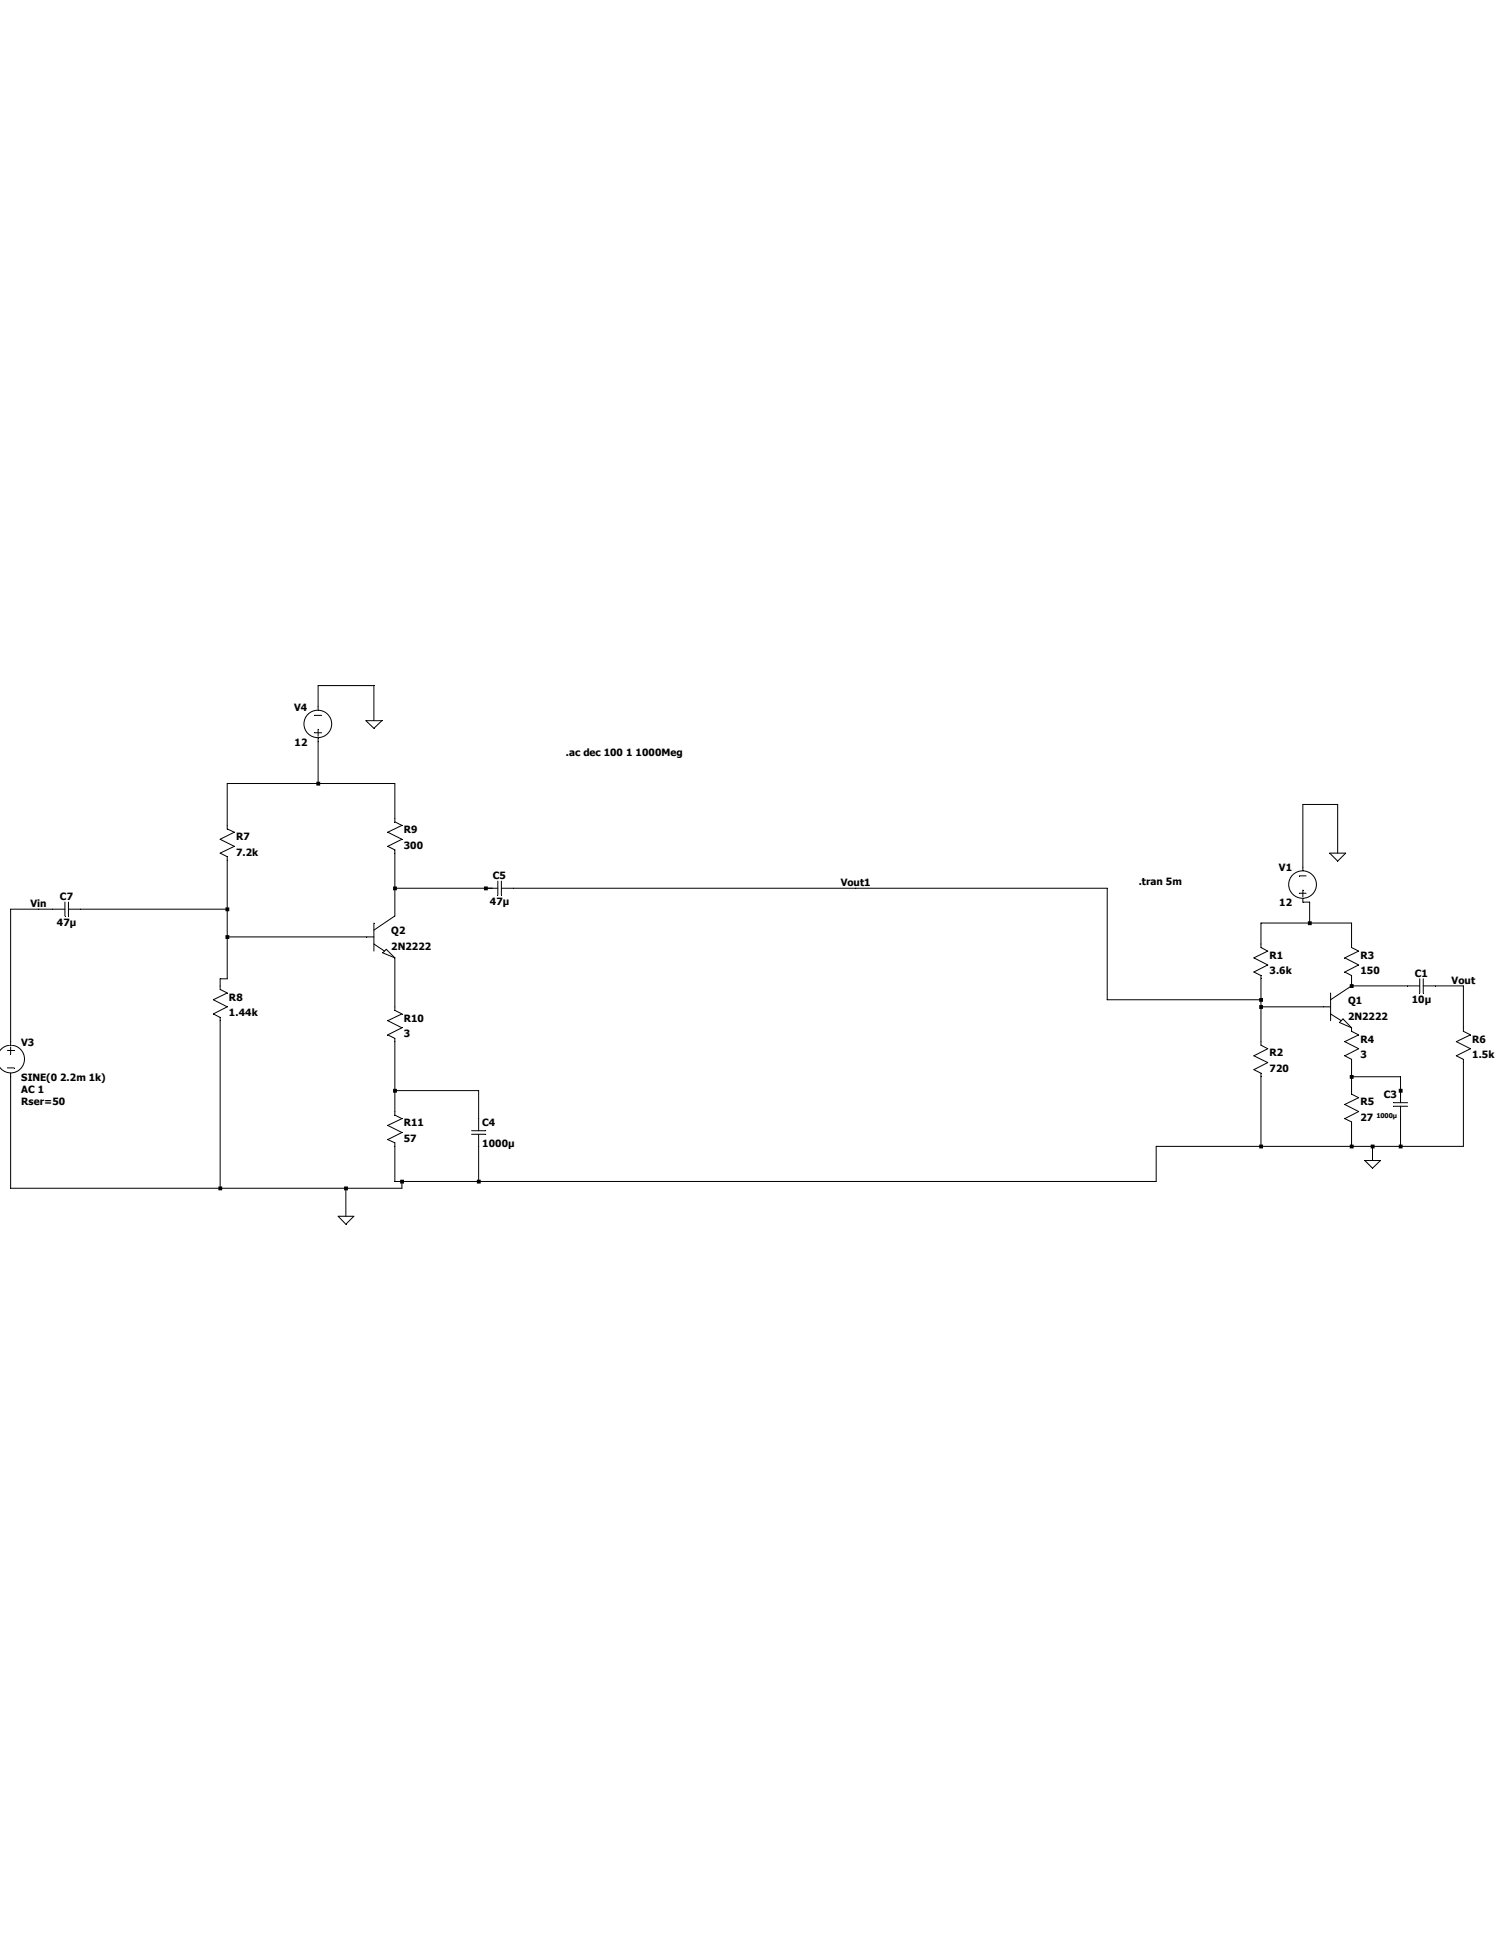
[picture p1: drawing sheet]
<svg xmlns="http://www.w3.org/2000/svg" width="216mm" height="279mm" viewBox="0 0 216 279" stroke-linecap="round" stroke-linejoin="round" font-family="sans-serif">
<g fill="none" stroke="#000" stroke-width=".14">
<path d="M45.1 105.2h1M45.1 102.7h1M45.6 101.9v-3.5h8v5M45.6 104.6v1.1M45.6 105.9v6.5M52.5 103.4h2.3l-1.2 1.1zM9.3 130.5h-7.8v19.5M9.3 129.5v1.9M9.8 130.5h22.8M9.8 129.5v1.9M32.6 134.5h21M53.6 133.5l3-2.1v-9.4l-1-.5 2.1-1.1-2.1-1 2.1-1-1.1-.5v-5.5h-24v6.6l1 .4-2 1 2 1.1-2 .9 1 .5v17.6h-1v1.5l1 .5-2 1 2 1-2 1 1 .5v24.5"/>
<path d="M53.6 135.5l1.6 1M53.6 132.5v4M54.9 136.7l.5-.5 1.2 1.3zM56.6 137.5v7.5l1.1 .5-2.1 1 2.1 1-2.1 1 1 .5v11l1.1 .5-2.1 1 2.1 1-2.1 1 1 .5v5.5h109.3v-5h44v-12.5l-1-.5 2-1-2-1 2-1-1-.5v-6.5h-5.7M56.6 127.5h14.8M71.4 126.4v2M71.9 127.5h86.9v16h22.1M71.9 126.4v2M186.4 128.2h1M186.4 125.7h1M186.9 127.7v1M186.9 128.9v.6h1v3"/>
<path d="M190.8 122.4h2.2l-1.1 1.2zM191.9 122.4v-7h-5v9.6M0 150.8a1.96 1.96 0 0 1 2.9-.3 1.96 1.96 0 0 1 0 2.9 1.96 1.96 0 0 1-3-.3M1.1 150.7h.9M1.1 153.2h.9M1.5 150.2v1.1M1.5 154v16.5h56.2v-1M56.6 156.5h12.1v5.8M180.9 144.5h10M190.9 145.5l1.5 1M190.9 142.5v4M192.2 146.7l.5-.5 1.2 1.3z"/>
<path d="M193.9 141.5v-1.5l-1-.5 2-1-2-1 2-1-1-.5v-3.5h-13v3.5l1 .5-2 1 2 1-2 1 1 .5v10l1 .5-2 1 2 1-2 1 1 .5v10.5M193.9 147.5v.5l1 .5-2 1 2 1-2 1 1 .5v5l1 .5-2 1 2 1-2 1 1 .5v3.5M193.9 141.5h9.8M193.9 154.5h7v3.7M193.9 141.5l-3 2M199.9 158.7h2M199.9 158.2h2M200.9 158.7v5.8M203.7 140.5v2M204.2 140.5v2M48.5 174.5h2.3l-1.2 1.2zM49.6 170.5v4"/>
<path d="M67.6 162.3h2.1M67.6 162.8h2.1M68.7 162.8v6.7M195.8 166.5h2.2l-1.1 1.1zM196.9 164.5v2"/>
<circle cx="45.6" cy="103.9" r="1.98"/>
<circle cx="186.9" cy="126.9" r="1.98"/>
</g>
<g fill="#000">
<path d="M49.4 170.3h.5v.5h-.5zM56.4 127.2h.5v.6h-.5zM56.4 156.3h.5v.5h-.5zM57.4 169.3h.6v.5h-.6zM68.4 169.3h.6v.5h-.6zM69.4 127.2h.6v.6h-.6zM180.6 143.2h.6v.6h-.6zM180.6 144.2h.6v.6h-.6zM180.6 164.3h.6v.5h-.6zM187.6 132.2h.6v.6h-.6zM193.6 141.2h.6v.6h-.6zM193.6 154.3h.6v.5h-.6zM193.6 164.3h.6v.5h-.6zM196.6 164.3h.6v.5h-.6zM200.7 156.3h.5v.5h-.5zM200.7 164.3h.5v.5h-.5z" fill-rule="evenodd"/>
<path d="M31.3 170.3h.6v.5h-.6zM32.3 130.2h.6v.6h-.6zM32.3 134.2h.6v.5h-.6zM45.4 112.2h.5v.5h-.5z" fill-rule="evenodd"/>
</g>
<g font-size="1.4">
<text x="42.2" y="102">V4</text>
<text x="42.2" y="107">12</text>
<text x="81.2" y="108.5">.ac dec 100 1 1000Meg</text>
<text x="57.9" y="119.5">R9</text>
<text x="33.9" y="120.5">R7</text>
<text x="33.9" y="122.8">7.2k</text>
<text x="57.9" y="121.8">300</text>
<text x="183.5" y="125.1">V1</text>
<text x="4.4" y="130.2">Vin</text>
<text x="8.6" y="129.2">C7</text>
<text x="70.3" y="129.9">47µ</text>
<text x="70.7" y="126.2">C5</text>
<text x="120.6" y="127.2">Vout1</text>
<text x="163.4" y="127">.tran 5m</text>
<text x="183.5" y="130">12</text>
<text x="8.2" y="132.9">47µ</text>
<text x="56.1" y="134.1">Q2</text>
<text x="56.1" y="136.3">2N2222</text>
<text x="182.1" y="137.6">R1</text>
<text x="195.2" y="137.6">R3</text>
<text x="32.9" y="143.6">R8</text>
<text x="182.1" y="139.8">3.6k</text>
<text x="195.2" y="139.8">150</text>
<text x="202.5" y="143.9">10µ</text>
<text x="202.9" y="140.2">C1</text>
<text x="208.2" y="141.2">Vout</text>
<text x="32.9" y="145.8">1.44k</text>
<text x="57.9" y="146.6">R10</text>
<text x="57.9" y="148.8">3</text>
<text x="193.4" y="144.1">Q1</text>
<text x="193.4" y="146.3">2N2222</text>
<text x="195.2" y="149.6">R4</text>
<text x="211.2" y="149.6">R6</text>
<text x="3" y="150.1">V3</text>
<text x="3" y="155.1">SINE(0 2.2m 1k)</text>
<text x="182.1" y="151.6">R2</text>
<text x="182.1" y="153.8">720</text>
<text x="195.2" y="151.8">3</text>
<text x="211.2" y="151.8">1.5k</text>
<text x="3" y="156.8">AC 1</text>
<text x="3" y="158.6">Rser=50</text>
<text x="57.9" y="161.6">R11</text>
<text x="69.2" y="161.6">C4</text>
<text x="195.2" y="158.6">R5</text>
<text x="195.2" y="160.9">27</text>
<text x="198.5" y="157.6">C3</text>
<text x="57.9" y="163.9">57</text>
<text x="69.2" y="164.6">1000µ</text>
</g>
<text font-size=".9" x="197.4" y="160.4">1000µ</text>
</svg>
